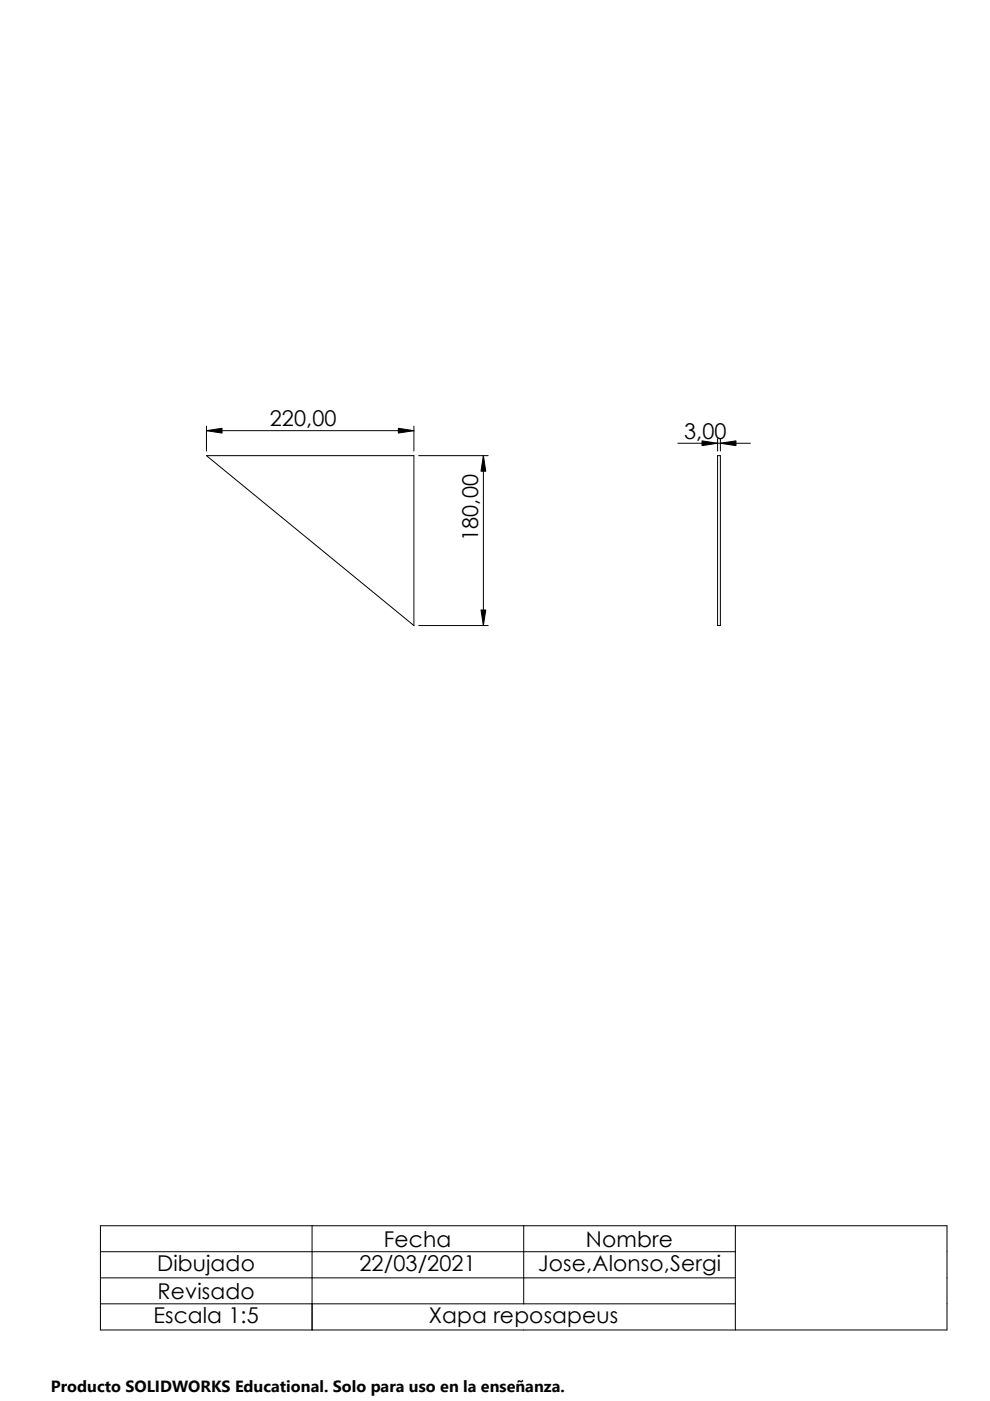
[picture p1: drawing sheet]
<svg xmlns="http://www.w3.org/2000/svg" width="210mm" height="297mm" viewBox="0 0 210 297" stroke-linecap="round" stroke-linejoin="round" font-family="sans-serif">
<g fill="none" stroke="#000" stroke-width=".21">
<path d="M43.8 91.3l3.3-.5v1zM43.8 96.6h44v36zM43.8 90.3v5.3M43.8 91.3h44M84.5 90.8l3.3 .5-3.3 .5zM87.8 90.3v5.3M88.8 96.6h14.7M102.5 96.6l.5 3.3h-1zM102.5 96.6v36M143.7 94h15.4M148.8 93.5l3.3 .5-3.3 .5zM152.1 96.6h.6v36h-.6z"/>
<path d="M152.1 93v2.6M152.7 94l3.3-.5v1zM152.7 93v2.6M88.8 132.6h14.7M102 129.3h1l-.5 3.3zM21.3 259.9h179.5v22.1h-179.5zM66.2 259.9v22.1M111 259.9v16.5M155.9 259.9v22.1M21.3 265.4h134.6M21.3 270.9h134.6M21.3 276.4h134.6"/>
</g>
<path d="M43.8 91.3l3.3-.5v1zM84.5 90.8l3.3 .5-3.3 .5zM102.5 96.6l.5 3.3h-1zM148.8 93.5l3.3 .5-3.3 .5zM152.7 94l3.3-.5v1zM102 129.3h1l-.5 3.3z" fill="#000"/>
<path d="M10.8 291.5h104.2v5.5h-104.2z" fill="#fff"/>
<g font-size="4.6">
<text x="57.2" y="90.4">220,00</text>
<text x="145" y="93">3,00</text>
<text x="101.4" y="114.7" transform="rotate(-90 101.4 114.7)">180,00</text>
<text x="33.3" y="269.5">Dibujado</text>
<text x="76.2" y="269.5">22/03/2021</text>
<text x="81.4" y="264.4">Fecha</text>
<text x="114.1" y="269.5">Jose,Alonso,Sergi</text>
<text x="124.2" y="264.4">Nombre</text>
<text x="33.4" y="275.5">Revisado</text>
<text x="32.5" y="280.5">Escala 1:5</text>
<text x="90.9" y="280.5">Xapa reposapeus</text>
</g>
<text font-size="3.4" x="10.8" y="295.2">Producto SOLIDWORKS Educational. Solo para uso en la enseñanza.</text>
</svg>
